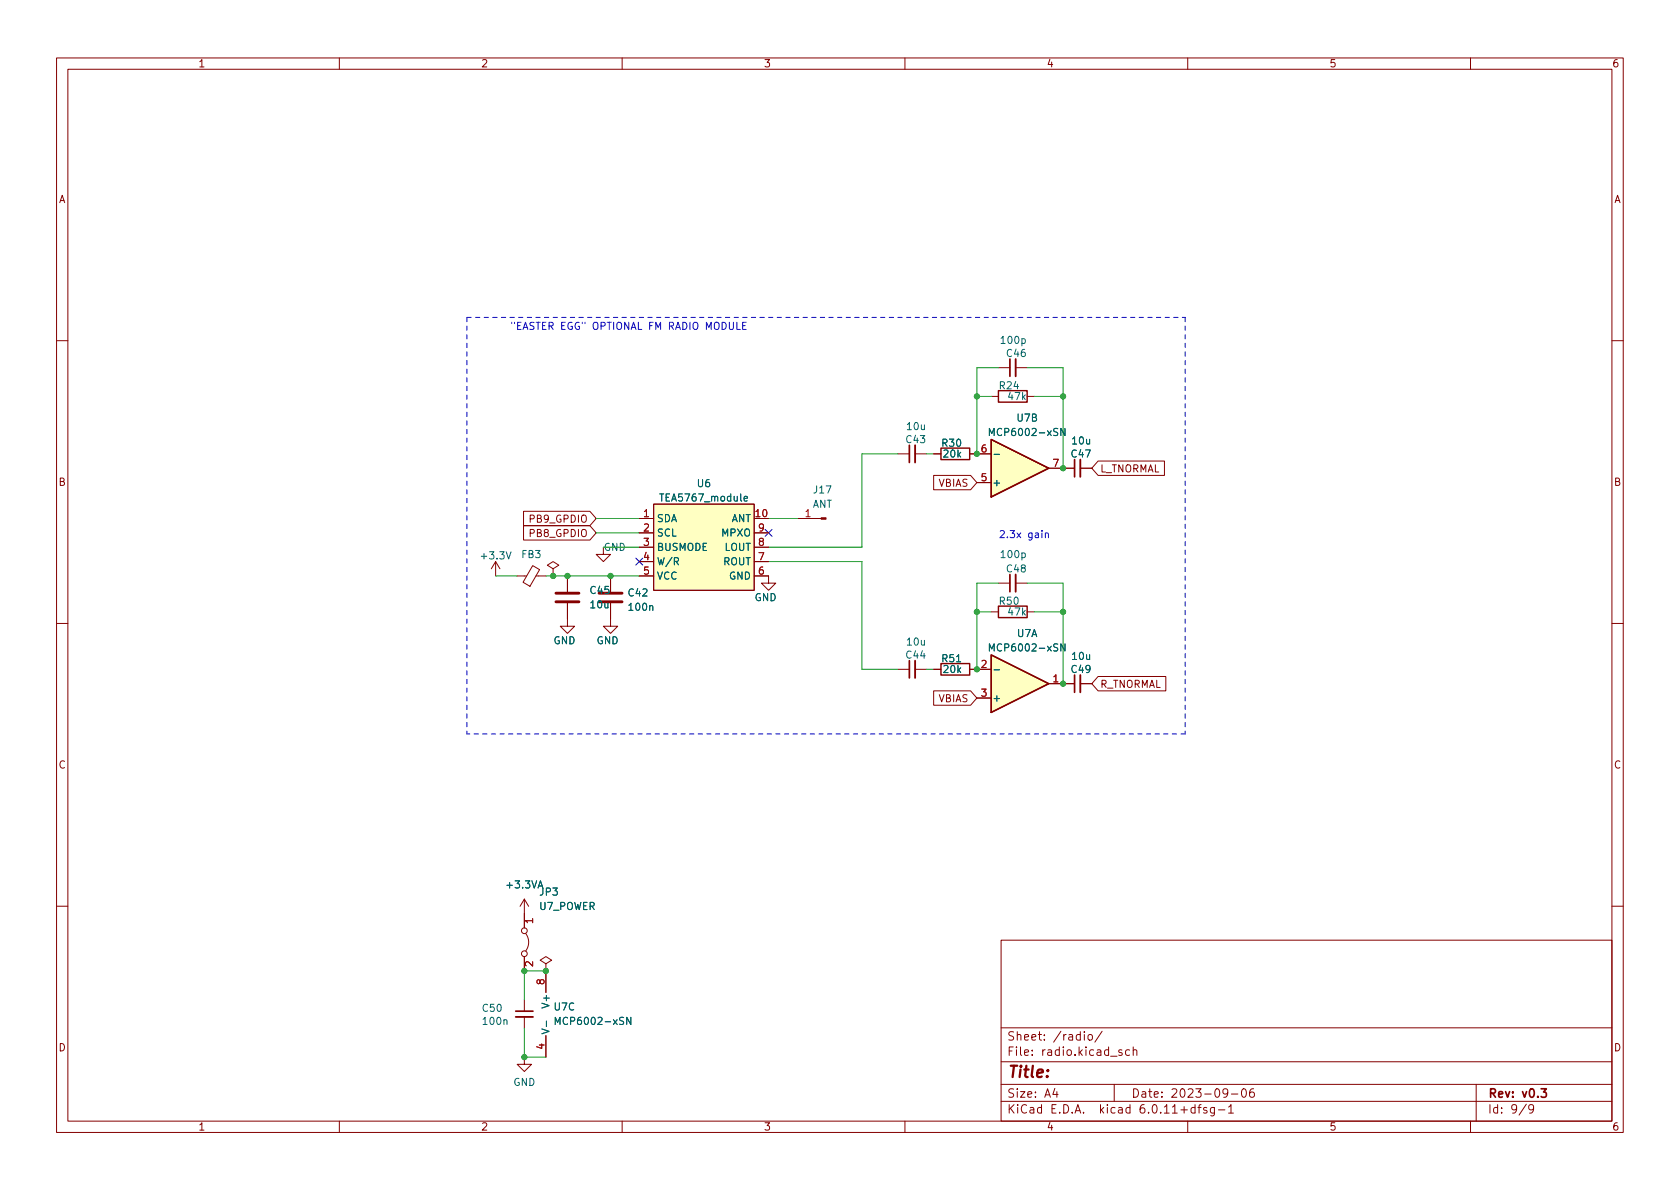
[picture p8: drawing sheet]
<svg xmlns="http://www.w3.org/2000/svg" width="297mm" height="210mm" viewBox="0 0 297 210" stroke-linecap="round" stroke-linejoin="round" font-family="sans-serif">
<g fill="none" stroke="#840000" stroke-width=".18">
<path d="M10 10.2h277v190.1h-277zM12 12.2h273v186.1h-273zM60 10.2v2M110 10.2v2M160 10.2v2M210 10.2v2M260 10.2v2M10 60.2h2M175.3 70.1h1.2M176.5 65h2.1M179.6 65h2M181.6 70.1h1.3"/>
<path d="M285 60.2h2M87.6 99.3l-.7 1.3M87.6 99.3v2.5M87.6 99.3l.8 1.3M92.6 93h11.7l1.1 1.2-1.1 1.3h-11.7zM92.6 90.4h11.7l1.1 1.3-1.1 1.3h-11.7zM106.7 96.8v1.2h1.2l-1.2 1.3-1.3-1.3h1.3M113 91.7h2.6M113 94.2h2.6M113 96.8h2.6M113 99.3h2.6M115.6 89.1h17.7v15.3h-17.7z"/>
<path d="M133.3 91.7h2.6M133.3 94.2h2.6M133.3 96.8h2.6M133.3 99.3h2.6M141 91.7h4.2M158.7 80.3h2.1M161.8 80.3h2M165.1 84.1h6.5l1.1 1.2-1.1 1.3h-6.5zM165.1 80.3h1.3M171.4 80.3h3.9M172.7 85.3h2.6M185.4 82.8h4.6"/>
<path d="M191 82.8h2M194.2 81.5h11.7v2.6h-11.7l-1.2-1.3zM10 110.2h2M91.4 101.8h1.7M94.2 100l1.2 .7-1.7 3-1.2-.7zM94.8 101.8h1.7M97.8 100.6l1-.7-1-.6-1 .6 1 .7v1.2M97.8 101.8h.1M100.3 106.7v4h1.3l-1.3 1.3-1.2-1.3h1.2M100.3 101.8v2.8M107.9 106.7v4h1.3l-1.3 1.3-1.2-1.3h1.2M107.9 101.8v2.8"/>
<path d="M113 101.8h2.6M133.3 101.8h2.6v1.3h1.3l-1.3 1.3-1.3-1.3h1.3M158.7 118.4h2.1M161.8 118.4h2M165.1 118.4h1.3M171.4 118.4h3.9M175.3 108.2h1.2M176.5 103.1h2.1M179.6 103.1h2M181.6 108.2h1.3M194.2 119.6h11.9v2.6h-11.9l-1.2-1.3zM285 110.2h2"/>
<path d="M165.1 122.2h6.5l1.1 1.2-1.1 1.3h-6.5zM172.7 123.4h2.6M185.4 120.9h4.6M191 120.9h2M92.7 159v5.1M92.7 159l-.8 1.3M92.7 159l.8 1.3M10 160.2h2M92.7 169.2v2.5M92.7 176.8v2M92.7 179.8v2.1M93 165.1a2.54 2.54 0 0 1 0 3"/>
<path d="M96.5 170.4l1-.6-1-.6-1 .6 1 .6v1.3M96.5 171.7h.1M96.5 171.7v3.8M177 166.3h108v32h-108zM285 160.2h2M60 198.3v2M92.7 186.9v1.3h1.3l-1.3 1.3-1.3-1.3h1.3M96.5 183.1v3.8M110 198.3v2M160 198.3v2M177 194.8h108M177 191.8h108"/>
<path d="M177 187.8h108M177 181.8h108M182.5 186.5v.1M182.5 185.7v.1M184.6 183.8v.1M184.6 183v.1M192.4 183.1l.2-.2 .5 .2v.5l-.1 .3h-.4l-.2-.1zM194.9 182.4l-1.3 1.9M197 191.8v3M199.7 185.7l-.4-.1-.3 .3v.4l.1 .3h.6M200.4 185.8l.2-.2 .3 .1 .1 .9M200.4 185.1v1.5"/>
<path d="M210 198.3v2M215.4 196.3h1.2M217.2 195.8l.4-.5v1.5M217.2 196.8h.9M217.7 193.5h1.2M219.7 192.6l.2-.1a.81 .81 0 0 1 .5 .7 .81 .81 0 0 1-.3 .8h-.1a.81 .81 0 0 1-.6-.6 .81 .81 0 0 1 .3-.8zM221.6 192.5a.59 .59 0 0 0-.7 .7v.5l.2 .3h.4l.2-.1 .1-.5-.2-.2-.4-.1-.3 .3M260 198.3v2M261 191.8v6.5M271.2 196l-.3 .3h-.3l-.3-.3 .1-.6 .5-.1 .2 .2a.99 .99 0 0 1-.4 1.3h-.3"/>
<circle cx="92.7" cy="164.6" r=".51"/>
<circle cx="92.7" cy="168.7" r=".51"/>
</g>
<path d="M166.4 79.2h5v2.1h-5zM175.3 77.7l10.1 5.1-10.1 5.1zM176.5 69.1h5.1v2h-5.1zM166.4 117.3h5v2.1h-5zM175.3 115.8l10.1 5.1-10.1 5.1zM176.5 107.2h5.1v2h-5.1z" fill="none" stroke="#840000" stroke-width=".25"/>
<g fill="#ffffc2" stroke="#ffffc2" stroke-width=".18">
<path d="M115.6 89.1h17.7v15.3h-17.7z"/>
<path d="M175.3 115.8l10.1 5.1-10.1 5.1z"/>
<path d="M175.3 77.7l10.1 5.1-10.1 5.1z"/>
</g>
<g fill="none" stroke="#006464" stroke-width=".18">
<path d="M180.7 60l.3-.1 .3 .2-.1 .6h-.5M187 75.8h-.5l-.1 .1v.3l.5 .3 .1 .3-.2 .2h-.5M188.3 75.8v1.2l-.7-1.2v1.2M89.5 97.6l.4 1.2 .5-1.2M131 87.3v1.1l.1 .2M131.6 88.2l.6-.1-.1-.3h-.4l-.1 .1v.7h.5M175.8 80.3h.9M180.7 97.8h.3l.3 .2-.1 .6h-.5M114.9 107.2l.2-.1h.3v.8M169.1 117h.8M175.8 118.4h.9M187 113.9h-.5l-.1 .1v.3l.5 .3 .1 .3-.2 .2h-.5"/>
<path d="M188.3 113.9v1.2l-.7-1.2v1.2M95.1 157l.5-1.2 .4 1.2M95.2 156.7h.7M110.3 180l-.5-.1-.2 .1v.4l.5 .2 .2 .3-.3 .3-.5-.1M111.5 179.9v1.3l-.7-1.3v1.3M89.1 180.4l.2-.1 .3 .1v.8M96.6 180.6v.9"/>
</g>
<path d="M94.2 162.8h-1.3l.4 .4M94.2 170.1v.8l-.9-.8-.4 .2 .1 .5" fill="none" stroke="#a90000" stroke-width=".18"/>
<path d="M145.2 91.6h.8v.2h-.8z" fill="#840000" stroke="#840000" stroke-width=".18"/>
<path d="M161.8 78.7v3.1M179.6 63.5v3M191 81.3v3M161.8 116.8v3.1M179.6 101.6v3M191 119.4v3M91.2 179.8h3" fill="none" stroke="#840000" stroke-width=".33"/>
<path d="M160.8 78.7v3.1M178.6 63.5v3M190 81.3v3M160.8 116.8v3.1M178.6 101.6v3M190 119.4v3M91.2 178.8h3" fill="none" stroke="#840000" stroke-width=".3"/>
<path d="M98.3 106.4h4.1M98.3 104.9h4.1M105.9 106.4h4.1M105.9 104.9h4.1" fill="none" stroke="#840000" stroke-width=".51"/>
<path d="M179.8 94.2l.7 .9M180.5 94.2l-.7 .9" fill="none" stroke="#0000c2" stroke-width=".18"/>
<path d="M82.5 56.1v73.7M82.5 56.1h127M209.5 56.1v73.7M209.5 129.8h-127" fill="none" stroke="#0000c2" stroke-width=".18" stroke-dasharray=".8 .8"/>
<g fill="none" stroke="#009600" stroke-width=".18">
<path d="M172.7 70.1h2.6M176.5 65h-3.8v15.3M181.6 65h6.4v17.8M182.9 70.1h5.1M105.4 91.7h7.6M105.4 94.2h7.6M106.7 96.8h6.3M135.9 91.7h5.1M135.9 99.3h16.5v19.1h6.3M158.7 80.3h-6.3v16.5h-16.5M163.8 80.3h1.3M87.6 101.8h3.8"/>
<path d="M96.5 101.8h16.5M163.8 118.4h1.3M172.7 108.2h2.6M176.5 103.1h-3.8v15.3M181.6 103.1h6.4v17.8M182.9 108.2h5.1M96.5 171.7h-3.8v5.1M92.7 181.9v5h3.8"/>
</g>
<path d="M112.4 98.7l1.2 1.2M113.6 98.7l-1.2 1.2M135.3 93.6l1.2 1.2M136.5 93.6l-1.2 1.2" fill="none" stroke="#000084" stroke-width=".18"/>
<g fill="#009600" stroke="#009600" stroke-width=".18">
<circle cx="92.7" cy="186.9" r=".46"/>
<circle cx="172.7" cy="108.2" r=".46"/>
<circle cx="172.7" cy="118.4" r=".46"/>
<circle cx="107.9" cy="101.8" r=".46"/>
<circle cx="100.3" cy="101.8" r=".46"/>
<circle cx="97.8" cy="101.8" r=".46"/>
<circle cx="96.5" cy="171.7" r=".46"/>
<circle cx="92.7" cy="171.7" r=".46"/>
<circle cx="188" cy="120.9" r=".46"/>
<circle cx="188" cy="108.2" r=".46"/>
<circle cx="188" cy="70.1" r=".46"/>
<circle cx="188" cy="82.8" r=".46"/>
<circle cx="172.7" cy="80.3" r=".46"/>
<circle cx="172.7" cy="70.1" r=".46"/>
</g>
<text font-size="2.8" fill="#840000" x="178" y="191.2">Title:</text>
<g font-size="2.1" fill="#840000">
<text x="178" y="184.5">Sheet:</text>
<text x="186.2" y="184.5">/radio/</text>
<text x="178" y="187.2">File:</text>
<text x="184.4" y="187.2">radio.kicad_sch</text>
<text x="178" y="197.4">KiCad</text>
<text x="178" y="194.6">Size:</text>
<text x="184.7" y="194.6">A4</text>
<text x="185.7" y="197.4">E.D.A.</text>
<text x="194.6" y="197.4">kicad</text>
<text x="200" y="194.6">Date:</text>
<text x="201.8" y="197.4">6.0.11+dfsg-1</text>
<text x="207" y="194.6">2023-09-06</text>
<text x="263" y="194.6">Rev:</text>
<text x="263" y="197.4">Id:</text>
<text x="267.1" y="197.4">9/9</text>
<text x="269.1" y="194.6">v0.3</text>
</g>
<g font-size="1.8" fill="#840000">
<text x="35" y="12.3">1</text>
<text x="85" y="12.3">2</text>
<text x="135" y="12.3">3</text>
<text x="185" y="12.3">4</text>
<text x="235" y="12.3">5</text>
<text x="285" y="12.3">6</text>
<text x="10.4" y="36.3">A</text>
<text x="285.4" y="36.3">A</text>
<text x="194.5" y="83.9">L_TNORMAL</text>
<text x="10.3" y="86.3">B</text>
<text x="165.9" y="86.5">VBIAS</text>
<text x="285.3" y="86.3">B</text>
<text x="93.4" y="95.3">PB8_GPDIO</text>
<text x="93.4" y="92.8">PB9_GPDIO</text>
<text x="165.9" y="124.6">VBIAS</text>
<text x="194.5" y="122">R_TNORMAL</text>
<text x="10.3" y="136.3">C</text>
<text x="285.3" y="136.3">C</text>
<text x="10.3" y="186.3">D</text>
<text x="285.3" y="186.3">D</text>
<text x="35" y="200.3">1</text>
<text x="85" y="200.3">2</text>
<text x="135" y="200.3">3</text>
<text x="185" y="200.3">4</text>
<text x="235" y="200.3">5</text>
<text x="285" y="200.3">6</text>
</g>
<g font-size="1.8" fill="#0000c2">
<text x="90.2" y="58.3">&quot;EASTER EGG&quot; OPTIONAL FM RADIO MODULE</text>
<text x="176.5" y="95.1">2.3x</text>
<text x="181.7" y="95.1">gain</text>
</g>
<g font-size="1.8" fill="#006464">
<text x="176.7" y="61.2">100p</text>
<text x="177.8" y="63.5">C46</text>
<text x="176.5" y="69.2">R24</text>
<text x="178" y="71.1">47k</text>
<text x="160.1" y="76.4">10u</text>
<text x="174.5" y="77.5">MCP6002-xSN</text>
<text x="179.6" y="74.9">U7B</text>
<text x="160" y="78.7">C43</text>
<text x="166.3" y="79.4">R30</text>
<text x="166.6" y="81.3">20k</text>
<text x="189.2" y="81.3">C47</text>
<text x="189.3" y="79">10u</text>
<text x="116.4" y="89.1">TEA5767_module</text>
<text x="123.1" y="86.5">U6</text>
<text x="143.6" y="87.6">J17</text>
<text x="175.4" y="86.4">+</text>
<text x="116.1" y="92.7">SDA</text>
<text x="116.1" y="95.3">SCL</text>
<text x="127.4" y="95.3">MPXO</text>
<text x="129.3" y="92.7">ANT</text>
<text x="143.6" y="90.2">ANT</text>
<text x="84.7" y="99.3">+3.3V</text>
<text x="92.1" y="99.1">FB3</text>
<text x="106.7" y="97.8">GND</text>
<text x="116.1" y="97.8">BUSMODE</text>
<text x="116.1" y="100.3">W/R</text>
<text x="127.8" y="100.3">ROUT</text>
<text x="128" y="97.8">LOUT</text>
<text x="176.7" y="99.1">100p</text>
<text x="177.8" y="101.6">C48</text>
<text x="104.1" y="105.4">C45</text>
<text x="104.1" y="108">10u</text>
<text x="110.9" y="105.8">C42</text>
<text x="116.1" y="102.9">VCC</text>
<text x="128.8" y="102.9">GND</text>
<text x="133.4" y="106.7">GND</text>
<text x="176.5" y="107.3">R50</text>
<text x="110.9" y="108.4">100n</text>
<text x="178" y="109.2">47k</text>
<text x="179.7" y="113">U7A</text>
<text x="97.8" y="114.3">GND</text>
<text x="105.4" y="114.3">GND</text>
<text x="160" y="116.8">C44</text>
<text x="160.1" y="114.5">10u</text>
<text x="166.3" y="117.5">R51</text>
<text x="166.6" y="119.4">20k</text>
<text x="174.5" y="115.6">MCP6002-xSN</text>
<text x="189.2" y="119.4">C49</text>
<text x="189.3" y="117.1">10u</text>
<text x="175.4" y="124.5">+</text>
<text x="89.2" y="157.5">+3.3VA</text>
<text x="95.3" y="158.8">JP3</text>
<text x="95.3" y="161.3">U7_POWER</text>
<text x="85.1" y="179.3">C50</text>
<text x="97.5" y="178.4" transform="rotate(-90 97.5 178.4)">V+</text>
<text x="97.8" y="179.1">U7C</text>
<text x="85.1" y="181.6">100n</text>
<text x="97.5" y="183" transform="rotate(-90 97.5 183)">V-</text>
<text x="97.8" y="181.6">MCP6002-xSN</text>
<text x="90.7" y="192.4">GND</text>
</g>
<g font-size="1.8" fill="#a90000">
<text x="173.3" y="80">6</text>
<text x="186" y="82.5">7</text>
<text x="173.3" y="85.1">5</text>
<text x="113.6" y="91.4">1</text>
<text x="113.6" y="94">2</text>
<text x="133.3" y="91.4">10</text>
<text x="133.9" y="94">9</text>
<text x="142.2" y="91.4">1</text>
<text x="113.6" y="96.5">3</text>
<text x="113.6" y="99.1">4</text>
<text x="113.6" y="101.6">5</text>
<text x="133.9" y="101.6">6</text>
<text x="133.9" y="99.1">7</text>
<text x="133.9" y="96.5">8</text>
<text x="173.3" y="118.1">2</text>
<text x="173.3" y="123.2">3</text>
<text x="186" y="120.6">1</text>
<text x="95" y="163.5" transform="rotate(-90 95 163.5)">1</text>
<text x="96.3" y="174.3" transform="rotate(-90 96.3 174.3)">8</text>
<text x="96.3" y="185.7" transform="rotate(-90 96.3 185.7)">4</text>
</g>
</svg>
